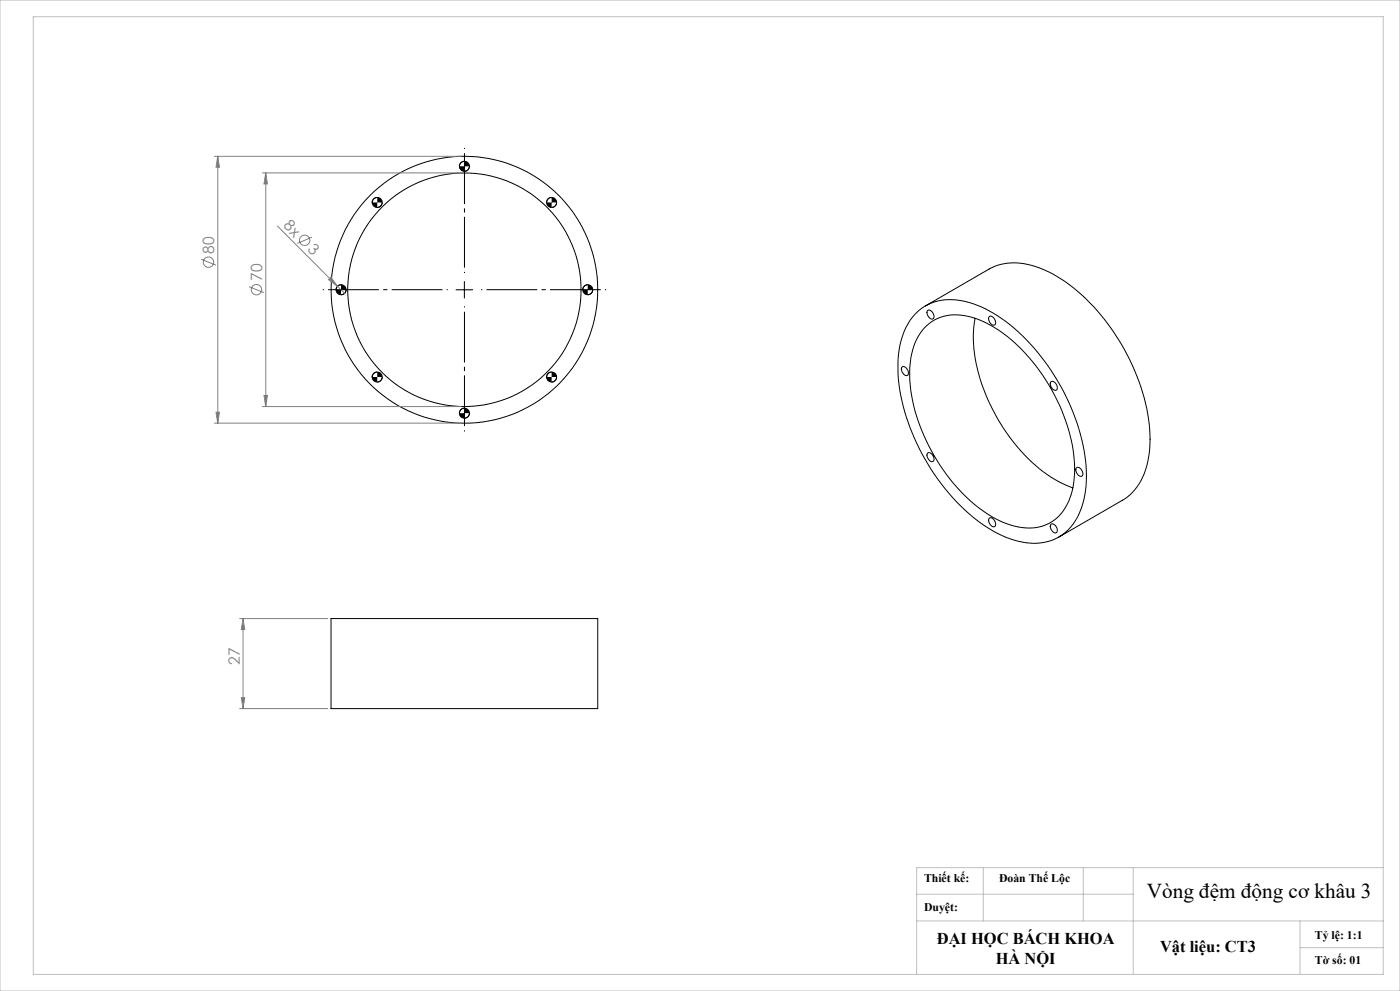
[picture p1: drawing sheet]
<svg xmlns="http://www.w3.org/2000/svg" width="420mm" height="297mm" viewBox="0 0 420 297" stroke-linecap="round" stroke-linejoin="round" font-family="sans-serif">
<g fill="none" stroke="#000" stroke-width=".3">
<path d="M113.2 59.2l-1.1 .3-.4 1.2M139.3 48.3l-1.1 .6-.4 .9M140.8 49.8l-.5 1.2-1 .3M165.5 59.2l-1 .3-.5 1.2M114.7 60.7l-.5 1.1-1 .4M167 60.7l-.4 1-1.1 .5M102.3 85.3l-1.2 .7-.3 .9M103.8 86.9l-.6 1.2-.9 .2M136.8 86.9h5M139.3 84.3v5M176.3 85.3l-1.1 .5-.4 1.1M177.8 86.9l-.4 .9-1.1 .5"/>
<path d="M275.1 93.6a15.3 15.3 0 0 1 15.4-3 43.5 43.5 0 0 1 20.7 14.9 62 62 0 0 1 14.7 37.1 22.7 22.7 0 0 1-5.3 16 15.6 15.6 0 0 1-16.4 3.3 45.8 45.8 0 0 1-21.8-16.8 61.3 61.3 0 0 1-13-34.4 23.5 23.5 0 0 1 4.9-16.3zM277.2 98.4a13.3 13.3 0 0 1 14.3-3.3 40.8 40.8 0 0 1 20.4 16 53.6 53.6 0 0 1 10.5 29.5 19.2 19.2 0 0 1-5.4 14.7 13.8 13.8 0 0 1-13.8 2.1 40.4 40.4 0 0 1-19.3-15.2 54 54 0 0 1-11-29.5 20.8 20.8 0 0 1 4.3-14.3zM277.6 91.7l19.1-11.1a17.6 17.6 0 0 1 15.3-.2 50.7 50.7 0 0 1 22.5 19.8 58.6 58.6 0 0 1 10.5 32.9 20.4 20.4 0 0 1-6.9 15.9l-20.5 12M278.2 93.2a1.36 1.36 0 0 1 1.9 1.2 .79 .79 0 0 1-.3 1.2 .79 .79 0 0 1-1.1-.5l-.6-1.2zM292.5 95.4a42.7 42.7 0 0 0 4.5 25.7 51.6 51.6 0 0 0 20.6 23.3l4.2 1.8M296.8 94.9a1.67 1.67 0 0 1 1.9 1.9 .76 .76 0 0 1-.7 .7 .76 .76 0 0 1-.8-.5 1.69 1.69 0 0 1-.4-2.1zM113.2 111.5l-1.1 .4-.4 1.1M114.7 113l-.5 1.1-1 .4M165.5 111.5l-1 .4-.5 1.1M167 113l-.4 1-1.1 .5M270.7 110a1.68 1.68 0 0 1 1.5 .8 1.68 1.68 0 0 1 0 1.7 1.82 1.82 0 0 1-1.5-2.5zM315.3 114.4a1.68 1.68 0 0 1 1.6 .8 1.68 1.68 0 0 1 0 1.7 1.82 1.82 0 0 1-1.6-2.5z"/>
<path d="M139.3 122.3l-1.1 .5-.4 1M140.8 123.8l-.4 1-1.1 .5M278.3 135.7a1.68 1.68 0 0 1 1.6 2.6 1.78 1.78 0 0 1-1.6-2.6zM296.8 155.3a1.7 1.7 0 0 1 1.6 2.5 1.78 1.78 0 0 1-1.6-2.5zM315.3 157.1a1.7 1.7 0 0 1 1.6 2.6 1.82 1.82 0 0 1-1.6-2.6zM323 140.2a1.68 1.68 0 0 1 1.5 2.5 1.78 1.78 0 0 1-1.5-2.5zM99.3 185.4h80v27h-80z"/>
<circle cx="139.3" cy="49.8" r="1.51"/>
<circle cx="113.2" cy="60.7" r="1.51"/>
<circle cx="165.5" cy="60.7" r="1.51"/>
<circle cx="102.3" cy="86.8" r="1.5"/>
<circle cx="139.3" cy="86.8" r="35"/>
<circle cx="139.3" cy="86.9" r="40"/>
<circle cx="176.3" cy="86.8" r="1.48"/>
<circle cx="113.2" cy="113" r="1.51"/>
<circle cx="165.5" cy="113" r="1.51"/>
<circle cx="139.3" cy="123.8" r="1.5"/>
</g>
<g fill="none" stroke="#808080" stroke-width=".3">
<path d="M64.3 46.8h74M65.3 46.8l.5 3.3h-1zM65.3 46.8v80M78.7 51.8h59.6M79.7 51.8l.5 3.3h-1zM79.7 51.8v70M60.3 77.7l4.5 1.8M83.2 67.7l18 18.1M93.6 71.1l-4.4 1.9M74.7 85.9l4.5 1.8M99.3 83.1l1.9 2.7-2.6-2zM101.2 85.8l2.2 2.1"/>
<path d="M79.2 118.5h1l-.5 3.3zM64.3 126.8h74M64.8 123.5h1l-.5 3.3zM78.7 121.8h59.6M71.9 185.4h26.4M72.9 185.4l.5 3.3h-1zM72.9 185.4v27M71.9 212.4h26.4M72.4 209.1h1l-.5 3.3z"/>
<circle cx="62.5" cy="78.6" r="1.55"/>
<circle cx="91.4" cy="72" r="1.57"/>
<circle cx="76.9" cy="86.8" r="1.55"/>
</g>
<path d="M134.3 86.8h-37.5M139.3 81.8v-37.5M139.3 91.8v37.5M144.3 86.8h37.5" fill="none" stroke="#000" stroke-width=".3" stroke-dasharray="15.2 1.3 1.3 1.3" stroke-dashoffset="-1.6" stroke-linecap="butt"/>
<path d="M0 0h420v297h-420zM10 5h405v287h-405zM275 276h140M275 268h65M295 260v16M325 260v16M340 260v32M390 276v16M415 260h-140v32M390 284h25" fill="none" stroke="#c0c0c0" stroke-width=".3"/>
<path d="M111.7 113l.4 1.1 1.1 .4v-1.5zM113.2 111.5v1.5h1.5l-.5-1.1zM137.8 123.8l.4 1 1.1 .5v-1.5zM139.3 122.3v1.5h1.5l-.4-1zM164 113l.4 1 1.1 .5v-1.5zM165.5 111.5v1.5h1.5l-.4-1zM174.8 86.9l.4 .9 1.1 .5v-1.4zM176.3 85.3v1.6h1.5l-.4-1.1zM164 60.7l.4 1 1.1 .5v-1.5zM165.5 59.2v1.5h1.5l-.4-1zM100.8 86.9l.3 .8 .4 .4 .8 .2v-1.4zM102.3 85.3v1.6h1.5l-.5-1.2zM111.7 60.7l.4 1.1 1.1 .4v-1.5zM113.2 59.2v1.5h1.5l-.5-1.2zM137.8 49.8l.4 1 1.1 .5v-1.5zM139.3 48.3v1.5h1.5l-.4-.9z" fill="#000"/>
<g fill="#808080">
<path d="M99.3 83.1l1.9 2.7-2.6-2z"/>
<path d="M65.3 46.8l.5 3.3h-1zM64.8 123.5h1l-.5 3.3zM79.7 51.8l.5 3.3h-1zM79.2 118.5h1l-.5 3.3zM72.9 185.4l.5 3.3h-1zM72.4 209.1h1l-.5 3.3z"/>
</g>
<text font-size="6.3" x="344.1" y="269.2">Vòng đệm động cơ khâu 3</text>
<g font-size="4.9">
<text x="281" y="283">ĐẠI HỌC BÁCH KHOA</text>
<text x="348" y="285.4">Vật liệu: CT3</text>
<text x="298.7" y="288.9">HÀ NỘI</text>
</g>
<g font-size="4.7" fill="#808080">
<text x="84.9" y="67.9" transform="rotate(45 84.9 67.9)">8x</text>
<text x="64.3" y="76" transform="rotate(-90 64.3 76)">80</text>
<text x="92" y="75" transform="rotate(45 92 75)">3</text>
<text x="78.7" y="84.2" transform="rotate(-90 78.7 84.2)">70</text>
<text x="71.9" y="199.2" transform="rotate(-90 71.9 199.2)">27</text>
</g>
<g font-size="3.5">
<text x="277.2" y="264.4">Thiết kế:</text>
<text x="299.7" y="264.4">Đoàn Thế Lộc</text>
<text x="277.2" y="273">Duyệt:</text>
<text x="394.5" y="281.4">Tỷ lệ: 1:1</text>
<text x="394.5" y="289">Tờ số: 01</text>
</g>
</svg>
